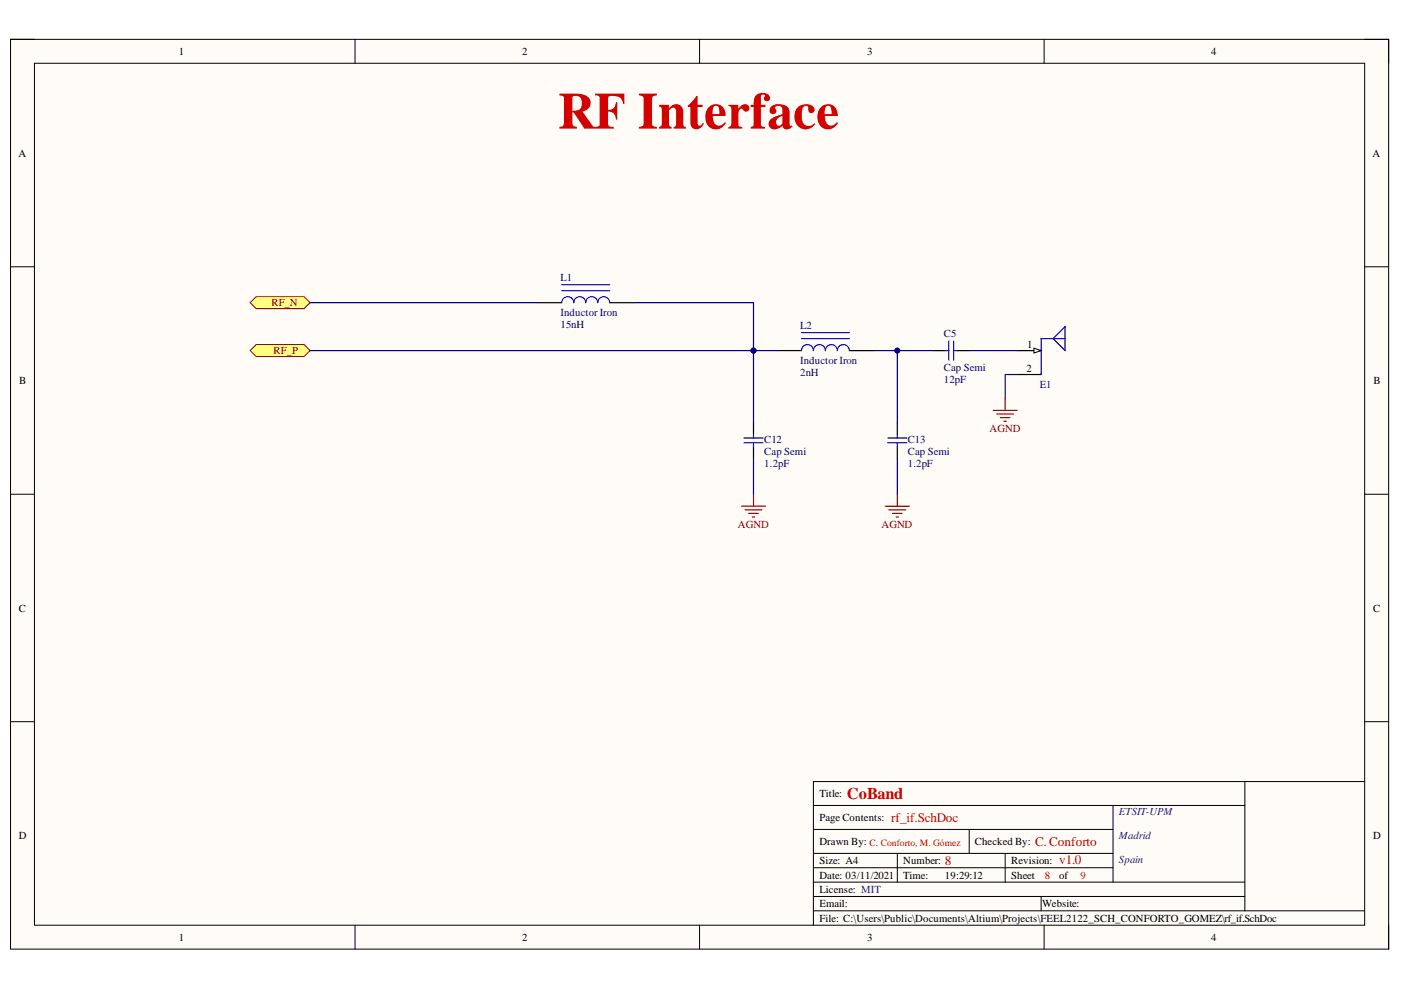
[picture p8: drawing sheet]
<svg xmlns="http://www.w3.org/2000/svg" width="297mm" height="210mm" viewBox="0 0 297 210" stroke-linecap="round" stroke-linejoin="round" font-family="sans-serif">
<path d="M2.2 8.3h292.2v192.9h-292.2z" fill-rule="evenodd" fill="#fffcf8"/>
<path d="M2.2 8.3h292.2v192.9h-292.2z" fill="none" stroke="#000" stroke-width=".21"/>
<path d="M7.3 13.4h282v182.8h-282z" fill-rule="evenodd" fill="#fffcf8"/>
<g fill="none" stroke="#000" stroke-width=".21">
<path d="M2.2 8.3h5.1M7.3 13.4h282v182.8h-282zM75.3 8.3v5.1M148.3 8.3v5.1M221.4 8.3v5.1M289.3 8.3h5.1v5.1M2.2 56.6h5.1M289.3 56.6h5.1M2.2 104.8h5.1M289.3 104.8h5.1M2.2 153h5.1M289.3 153h5.1"/>
<path d="M172.5 175.9h63.5M172.5 170.8h91.4M205.5 175.9v5M236 170.8v16.2M263.9 165.7v27.4M289.3 165.7h-116.8v30.5M75.3 196.2v5M148.3 196.2v5M172.5 180.9h63.5M172.5 187h91.4M172.5 184h63.5M172.5 190.1h91.4"/>
<path d="M172.5 193.1h116.8M190.2 180.9v6.1M213.1 180.9v6.1M220.7 190.1v3M221.4 196.2v5M294.4 196.2v5"/>
</g>
<path d="M53 64.2l1.3-1.3h10.2l1.2 1.3-1.2 1.2h-10.2z" fill-rule="evenodd" fill="#ffff80"/>
<path d="M53 64.2l1.3-1.3h10.2l1.2 1.3-1.2 1.2h-10.2z" fill="none" stroke="#800000" stroke-width=".21"/>
<path d="M53 74.3l1.3-1.2h10.2l1.2 1.2-1.2 1.3h-10.2z" fill-rule="evenodd" fill="#ffff80"/>
<path d="M53 74.3l1.3-1.2h10.2l1.2 1.2-1.2 1.3h-10.2z" fill="none" stroke="#800000" stroke-width=".21"/>
<path d="M114 64.2h5.1M129.3 64.2h5M164.8 74.3h5.1M180.1 74.3h5.1M197.9 74.3h2.5M202.9 74.3h2.6M215.7 74.3h5M159.8 89.6v2.5M159.8 94.6v2.6M190.2 89.6v2.5M190.2 94.6v2.6" fill="none" stroke="#000" stroke-width=".25"/>
<g fill="none" stroke="#00f" stroke-width=".25">
<path d="M119.1 64.2a1.27 1.27 0 0 1 1.3-1.3 1.27 1.27 0 0 1 1.2 1.3 1.27 1.27 0 0 1 1.3-1.3 1.27 1.27 0 0 1 1.3 1.3 1.27 1.27 0 0 1 1.3-1.3 1.27 1.27 0 0 1 1.2 1.3 1.27 1.27 0 0 1 1.3-1.3 1.27 1.27 0 0 1 1.3 1.3M119.1 61.6h10.2M119.1 60.4h10.2M169.9 74.3a1.27 1.27 0 0 1 1.3-1.2 1.27 1.27 0 0 1 1.3 1.2 1.27 1.27 0 0 1 1.2-1.2 1.27 1.27 0 0 1 1.3 1.2 1.27 1.27 0 0 1 1.3-1.2 1.27 1.27 0 0 1 1.2 1.2 1.27 1.27 0 0 1 1.3-1.2 1.27 1.27 0 0 1 1.3 1.2M169.9 71.8h10.2M169.9 70.5h10.2M200.4 74.3h.8M201.2 72.3v4.1M202.2 72.3v4.1M202.2 74.3h.7M157.7 92.9h4.1M157.7 93.9h4.1"/>
<path d="M159.8 92.1v.8M159.8 93.9v.7M188.2 92.9h4.1M188.2 93.9h4.1M190.2 92.1v.8M190.2 93.9v.7"/>
</g>
<path d="M157.2 107.3h5.1M158 108.1h3.5M158.7 108.9h2.1M159.5 109.6h.5M159.8 104.8v2.5M187.7 107.3h5.1M188.5 108.1h3.5M189.2 108.9h2.1M190 109.6h.5M190.2 104.8v2.5" fill="none" stroke="#800000" stroke-width=".25"/>
<path d="M219.2 73.8l1.5 .5-1.5 .5z" fill="#f8fcff"/>
<path d="M219.2 73.8l1.5 .5-1.5 .5z" fill="none" stroke="#000" stroke-width=".21"/>
<path d="M215.7 79.4h5" fill="none" stroke="#000" stroke-width=".25"/>
<path d="M223.3 71.8l2.5-2.5v5zM225.8 71.8h-5.1v7.6" fill="none" stroke="#00f" stroke-width=".25"/>
<path d="M134.3 64.2h25.5v10.1h5" fill="none" stroke="#000080" stroke-width=".25"/>
<circle cx="159.8" cy="74.3" r=".51" fill="#000080"/>
<circle cx="159.8" cy="74.3" r=".51" fill="none" stroke="#000080" stroke-width=".21"/>
<path d="M185.2 74.3h12.7" fill="none" stroke="#000080" stroke-width=".25"/>
<circle cx="190.3" cy="74.3" r=".51" fill="#000080"/>
<circle cx="190.3" cy="74.3" r=".51" fill="none" stroke="#000080" stroke-width=".21"/>
<path d="M190.2 74.3v15.3" fill="none" stroke="#000080" stroke-width=".25"/>
<circle cx="190.3" cy="74.3" r=".51" fill="#000080"/>
<circle cx="190.3" cy="74.3" r=".51" fill="none" stroke="#000080" stroke-width=".21"/>
<path d="M159.8 74.3v15.3" fill="none" stroke="#000080" stroke-width=".25"/>
<circle cx="159.8" cy="74.3" r=".51" fill="#000080"/>
<circle cx="159.8" cy="74.3" r=".51" fill="none" stroke="#000080" stroke-width=".21"/>
<path d="M65.7 74.3h94.1" fill="none" stroke="#000080" stroke-width=".25"/>
<circle cx="159.8" cy="74.3" r=".51" fill="#000080"/>
<circle cx="159.8" cy="74.3" r=".51" fill="none" stroke="#000080" stroke-width=".21"/>
<path d="M65.7 64.2h48.3M205.5 74.3h10.2M215.7 79.4h-2.6v5.1M159.8 97.2v7.6M190.2 97.2v7.6" fill="none" stroke="#000080" stroke-width=".25"/>
<path d="M210.6 87h5.1M211.3 87.8h3.6M212.1 88.5h2M212.9 89.3h.5M213.1 84.5v2.5" fill="none" stroke="#800000" stroke-width=".25"/>
<text font-size="11" fill="#d50000" x="118.3" y="27.3">RF Interface</text>
<text font-size="3.5" fill="#d50000" x="179.6" y="169.4">CoBand</text>
<g font-size="2.8" fill="#d50000">
<text x="188.9" y="174.3">rf_if.SchDoc</text>
<text x="219.5" y="179.4">C. Conforto</text>
<text x="200.4" y="183.4">8</text>
<text x="224.5" y="183.2">v1.0</text>
</g>
<g font-size="2.3">
<text x="37.9" y="11.7">1</text>
<text x="110.7" y="11.7">2</text>
<text x="183.9" y="11.7">3</text>
<text x="256.8" y="11.7">4</text>
<text x="3.9" y="33.3">A</text>
<text x="291" y="33.3">A</text>
<text x="217.8" y="73.8">1</text>
<text x="4.1" y="81.4">B</text>
<text x="217.6" y="78.9">2</text>
<text x="291.2" y="81.4">B</text>
<text x="4" y="129.7">C</text>
<text x="291.1" y="129.7">C</text>
<text x="173.7" y="169">Title:</text>
<text x="4" y="177.9">D</text>
<text x="173.7" y="179.2">Drawn By:</text>
<text x="173.7" y="174.1">Page Contents:</text>
<text x="206.7" y="179.2">Checked By:</text>
<text x="291.1" y="177.9">D</text>
<text x="173.7" y="183.2">Size: A4</text>
<text x="191.5" y="183.2">Number:</text>
<text x="214.4" y="183.2">Revision:</text>
<text x="173.7" y="186.3">Date: 03/11/2021</text>
<text x="173.7" y="189.3">License: MIT</text>
<text x="191.5" y="186.3">Time:</text>
<text x="200.4" y="186.3">19:29:12</text>
<text x="214.4" y="186.3">Sheet</text>
<text x="224.5" y="186.3">of</text>
<text x="173.7" y="195.4">File: C:\Users\Public\Documents\Altium\Projects\FEEL2122_SCH_CONFORTO_GOMEZ\rf_if.SchDoc</text>
<text x="173.7" y="192.4">Email:</text>
<text x="221" y="192.4">Website:</text>
<text x="37.9" y="199.5">1</text>
<text x="110.7" y="199.5">2</text>
<text x="183.9" y="199.5">3</text>
<text x="256.8" y="199.5">4</text>
</g>
<g font-size="2.3" fill="#000080">
<text x="118.8" y="59.6">L1</text>
<text x="118.8" y="69.5">15nH</text>
<text x="118.8" y="67">Inductor Iron</text>
<text x="169.7" y="69.8">L2</text>
<text x="200.1" y="71.6">C5</text>
<text x="169.7" y="77.1">Inductor Iron</text>
<text x="169.7" y="79.7">2nH</text>
<text x="200.1" y="81.2">12pF</text>
<text x="200.1" y="78.6">Cap Semi</text>
<text x="220.5" y="82.2">E1</text>
<text x="162" y="93.9">C12</text>
<text x="192.5" y="93.9">C13</text>
<text x="162" y="99">1.2pF</text>
<text x="162" y="96.5">Cap Semi</text>
<text x="192.5" y="99">1.2pF</text>
<text x="192.5" y="96.5">Cap Semi</text>
</g>
<g font-size="2.3" fill="#800000">
<text x="57.6" y="65">RF_N</text>
<text x="58" y="75.1">RF_P</text>
<text x="209.8" y="91.7">AGND</text>
<text x="156.5" y="111.9">AGND</text>
<text x="186.9" y="111.9">AGND</text>
</g>
<g font-size="2.3" fill="#1a237e">
<text x="237.2" y="172.8">ETSIT-UPM</text>
<text x="237.2" y="177.9">Madrid</text>
<text x="237.2" y="183">Spain</text>
</g>
<g font-size="2.3" fill="#d50000">
<text x="221.5" y="186.3">8</text>
<text x="229.1" y="186.3">9</text>
</g>
<text font-size="2" fill="#d50000" x="184.4" y="179.3">C. Conforto, M. Gómez</text>
</svg>
